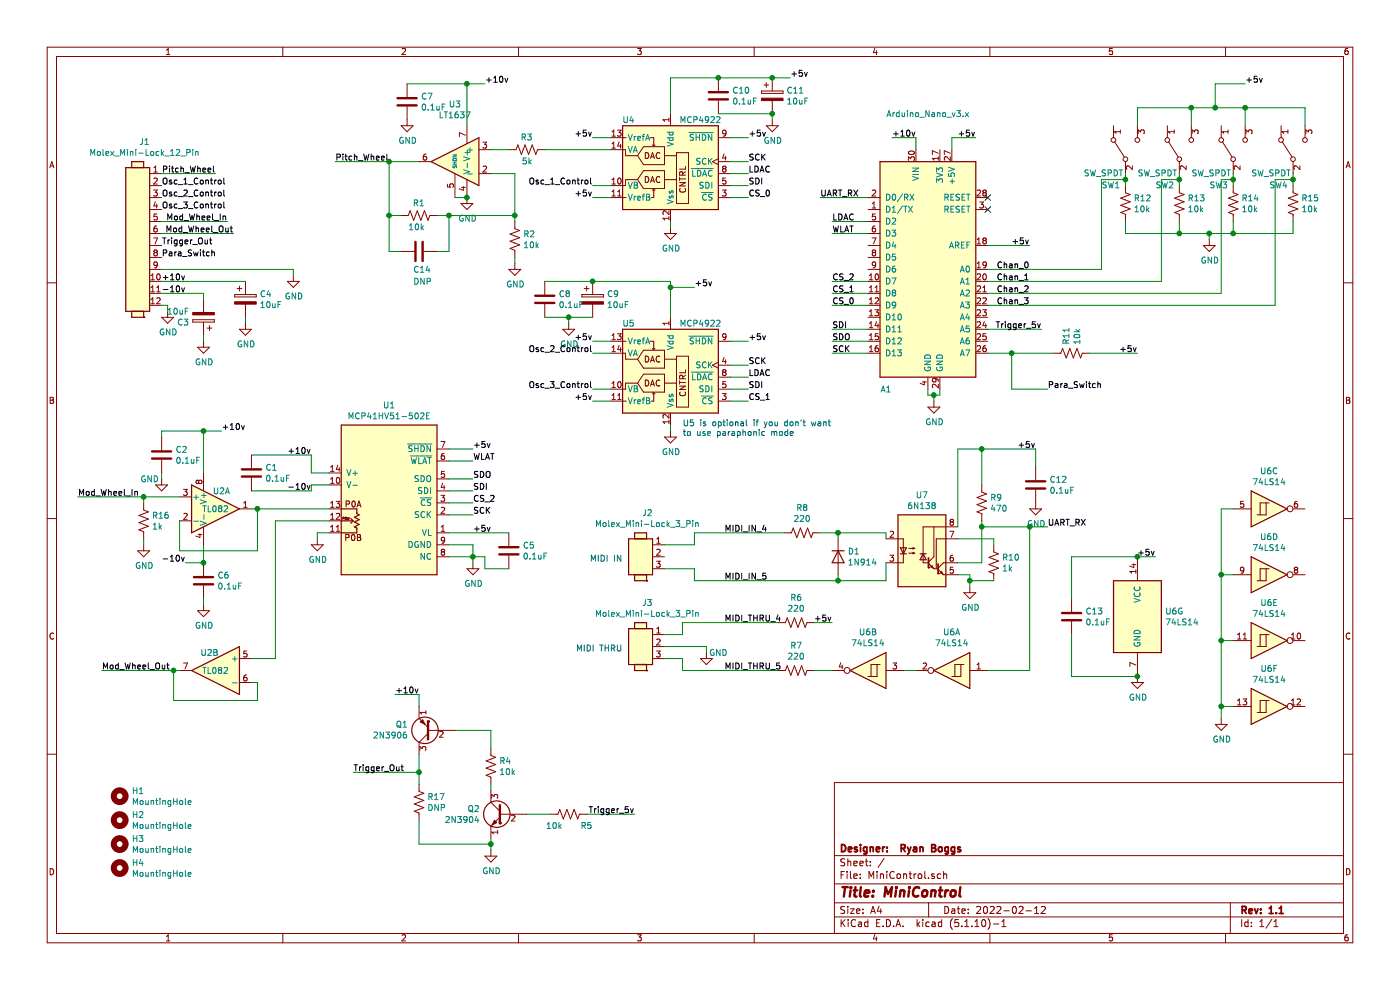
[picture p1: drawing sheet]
EESchema Schematic File Version 4
EELAYER 30 0
EELAYER END
$Descr A4 11693 8268
encoding utf-8
Sheet 1 1
Title "MiniControl"
Date "2022-02-12"
Rev "1.1"
Comp "Designer:  Ryan Boggs"
Comment1 ""
Comment2 ""
Comment3 ""
Comment4 ""
$EndDescr
$Comp
L Device:R_US R13
U 1 1
P 9850 1700
F 0 "R13" H 9918 1746 50  0000 L CNN
F 1 "10k" H 9918 1655 50  0000 L CNN
F 2 "Resistor_THT:R_Axial_DIN0207_L6.3mm_D2.5mm_P10.16mm_Horizontal" V 9890 1690 50  0001 C CNN
F 3 "~" H 9850 1700 50  0001 C CNN
	1    9850 1700
	1    0    0    -1  
$EndComp
$Comp
L Device:R_US R14
U 1 1
P 10300 1700
F 0 "R14" H 10368 1746 50  0000 L CNN
F 1 "10k" H 10368 1655 50  0000 L CNN
F 2 "Resistor_THT:R_Axial_DIN0207_L6.3mm_D2.5mm_P10.16mm_Horizontal" V 10340 1690 50  0001 C CNN
F 3 "~" H 10300 1700 50  0001 C CNN
	1    10300 1700
	1    0    0    -1  
$EndComp
$Comp
L Device:R_US R15
U 1 1
P 10800 1700
F 0 "R15" H 10868 1746 50  0000 L CNN
F 1 "10k" H 10868 1655 50  0000 L CNN
F 2 "Resistor_THT:R_Axial_DIN0207_L6.3mm_D2.5mm_P10.16mm_Horizontal" V 10840 1690 50  0001 C CNN
F 3 "~" H 10800 1700 50  0001 C CNN
	1    10800 1700
	1    0    0    -1  
$EndComp
$Comp
L Switch:SW_SPDT SW1
U 1 1
P 9400 1250
F 0 "SW1" V 9100 1450 50  0000 R CNN
F 1 "SW_SPDT" V 9200 1600 50  0000 R CNN
F 2 "Switches:SW_Slide_SPDT_EG1218" H 9400 1250 50  0001 C CNN
F 3 "~" H 9400 1250 50  0001 C CNN
	1    9400 1250
	0    -1   -1   0   
$EndComp
$Comp
L Switch:SW_SPDT SW2
U 1 1
P 9850 1250
F 0 "SW2" V 9550 1450 50  0000 R CNN
F 1 "SW_SPDT" V 9650 1600 50  0000 R CNN
F 2 "Switches:SW_Slide_SPDT_EG1218" H 9850 1250 50  0001 C CNN
F 3 "~" H 9850 1250 50  0001 C CNN
	1    9850 1250
	0    -1   -1   0   
$EndComp
$Comp
L Switch:SW_SPDT SW4
U 1 1
P 10800 1250
F 0 "SW4" V 10500 1450 50  0000 R CNN
F 1 "SW_SPDT" V 10600 1600 50  0000 R CNN
F 2 "Switches:SW_Slide_SPDT_EG1218" H 10800 1250 50  0001 C CNN
F 3 "~" H 10800 1250 50  0001 C CNN
	1    10800 1250
	0    -1   -1   0   
$EndComp
Wire Wire Line
	9400 1550 9400 1500
Wire Wire Line
	9850 1550 9850 1500
Wire Wire Line
	10300 1550 10300 1500
Wire Wire Line
	10800 1550 10800 1500
$Comp
L Switch:SW_SPDT SW3
U 1 1
P 10300 1250
F 0 "SW3" V 10000 1450 50  0000 R CNN
F 1 "SW_SPDT" V 10100 1600 50  0000 R CNN
F 2 "Switches:SW_Slide_SPDT_EG1218" H 10300 1250 50  0001 C CNN
F 3 "~" H 10300 1250 50  0001 C CNN
	1    10300 1250
	0    -1   -1   0   
$EndComp
Wire Wire Line
	9500 1050 9500 900 
Wire Wire Line
	9500 900  9950 900 
Wire Wire Line
	9950 900  9950 1050
Wire Wire Line
	9950 900  10150 900 
Wire Wire Line
	10400 900  10400 1050
Connection ~ 9950 900 
Wire Wire Line
	10400 900  10900 900 
Wire Wire Line
	10900 900  10900 1050
Connection ~ 10400 900 
$Comp
L Device:R_US R12
U 1 1
P 9400 1700
F 0 "R12" H 9468 1746 50  0000 L CNN
F 1 "10k" H 9468 1655 50  0000 L CNN
F 2 "Resistor_THT:R_Axial_DIN0207_L6.3mm_D2.5mm_P10.16mm_Horizontal" V 9440 1690 50  0001 C CNN
F 3 "~" H 9400 1700 50  0001 C CNN
	1    9400 1700
	1    0    0    -1  
$EndComp
Wire Wire Line
	9400 1850 9400 1950
Wire Wire Line
	9400 1950 9850 1950
Wire Wire Line
	10800 1950 10800 1850
Wire Wire Line
	9850 1850 9850 1950
Connection ~ 9850 1950
Wire Wire Line
	9850 1950 10100 1950
Wire Wire Line
	10300 1850 10300 1950
Connection ~ 10300 1950
Wire Wire Line
	10300 1950 10800 1950
$Comp
L Transistor_BJT:2N3904 Q2
U 1 1
P 4200 6800
F 0 "Q2" H 4391 6846 50  0000 L CNN
F 1 "2N3904" H 4391 6755 50  0000 L CNN
F 2 "Package_TO_SOT_THT:TO-92_Inline" H 4400 6725 50  0001 L CIN
F 3 "https://www.fairchildsemi.com/datasheets/2N/2N3904.pdf" H 4200 6800 50  0001 L CNN
	1    4200 6800
	-1   0    0    -1  
$EndComp
$Comp
L Transistor_BJT:2N3906 Q1
U 1 1
P 3600 6100
F 0 "Q1" H 3791 6054 50  0000 L CNN
F 1 "2N3906" H 3791 6145 50  0000 L CNN
F 2 "Package_TO_SOT_THT:TO-92_Inline" H 3800 6025 50  0001 L CIN
F 3 "https://www.fairchildsemi.com/datasheets/2N/2N3906.pdf" H 3600 6100 50  0001 L CNN
	1    3600 6100
	-1   0    0    1   
$EndComp
$Comp
L Device:R_US R4
U 1 1
P 4100 6400
F 0 "R4" H 4168 6446 50  0000 L CNN
F 1 "10k" H 4168 6355 50  0000 L CNN
F 2 "Resistor_THT:R_Axial_DIN0207_L6.3mm_D2.5mm_P10.16mm_Horizontal" V 4140 6390 50  0001 C CNN
F 3 "~" H 4100 6400 50  0001 C CNN
	1    4100 6400
	1    0    0    -1  
$EndComp
Wire Wire Line
	4100 6100 4100 6250
Wire Wire Line
	4100 6600 4100 6550
$Comp
L power:GND #PWR07
U 1 1
P 4100 7100
F 0 "#PWR07" H 4100 6850 50  0001 C CNN
F 1 "GND" H 4105 6927 50  0000 C CNN
F 2 "" H 4100 7100 50  0001 C CNN
F 3 "" H 4100 7100 50  0001 C CNN
	1    4100 7100
	1    0    0    -1  
$EndComp
Wire Wire Line
	4100 7100 4100 7050
Wire Wire Line
	4600 6800 4400 6800
$Comp
L Isolator:6N138 U7
U 1 1
P 7700 4600
F 0 "U7" H 7700 5067 50  0000 C CNN
F 1 "6N138" H 7700 4976 50  0000 C CNN
F 2 "Package_DIP:DIP-8_W7.62mm_Socket" H 7990 4300 50  0001 C CNN
F 3 "http://www.onsemi.com/pub/Collateral/HCPL2731-D.pdf" H 7990 4300 50  0001 C CNN
	1    7700 4600
	1    0    0    -1  
$EndComp
$Comp
L Device:R_US R5
U 1 1
P 4750 6800
F 0 "R5" V 4650 6600 50  0000 L CNN
F 1 "10k" V 4650 6850 50  0000 L CNN
F 2 "Resistor_THT:R_Axial_DIN0207_L6.3mm_D2.5mm_P10.16mm_Horizontal" V 4790 6790 50  0001 C CNN
F 3 "~" H 4750 6800 50  0001 C CNN
	1    4750 6800
	0    -1   -1   0   
$EndComp
$Comp
L power:GND #PWR015
U 1 1
P 10100 2000
F 0 "#PWR015" H 10100 1750 50  0001 C CNN
F 1 "GND" H 10105 1827 50  0000 C CNN
F 2 "" H 10100 2000 50  0001 C CNN
F 3 "" H 10100 2000 50  0001 C CNN
	1    10100 2000
	1    0    0    -1  
$EndComp
Wire Wire Line
	10100 2000 10100 1950
Connection ~ 10100 1950
Wire Wire Line
	10100 1950 10300 1950
Wire Wire Line
	10150 900  10150 700 
Wire Wire Line
	10150 700  10400 700 
Connection ~ 10150 900 
Wire Wire Line
	10150 900  10400 900 
Text Label 10400 700  0    50   ~ 0
+5v
Wire Wire Line
	7650 1250 7650 1150
Wire Wire Line
	7650 1150 7450 1150
Wire Wire Line
	7950 1250 7950 1150
Wire Wire Line
	7950 1150 8150 1150
Text Label 8150 1150 2    50   ~ 0
+5v
Text Label 7450 1150 0    50   ~ 0
+10v
Wire Wire Line
	4900 6800 5300 6800
Text Label 5300 6800 2    50   ~ 0
Trigger_5v
Text Label 2950 6450 0    50   ~ 0
Trigger_Out
Wire Wire Line
	9400 1500 9200 1500
Connection ~ 9400 1500
Wire Wire Line
	9400 1500 9400 1450
Wire Wire Line
	9850 1500 9700 1500
Connection ~ 9850 1500
Wire Wire Line
	9850 1500 9850 1450
Wire Wire Line
	10300 1500 10200 1500
Connection ~ 10300 1500
Wire Wire Line
	10300 1500 10300 1450
Wire Wire Line
	10800 1500 10650 1500
Connection ~ 10800 1500
Wire Wire Line
	10800 1500 10800 1450
$Comp
L Diode:1N914 D1
U 1 1
P 7000 4650
F 0 "D1" V 6954 4729 50  0000 L CNN
F 1 "1N914" V 7045 4729 50  0000 L CNN
F 2 "Diode_THT:D_DO-35_SOD27_P7.62mm_Horizontal" H 7000 4475 50  0001 C CNN
F 3 "http://www.vishay.com/docs/85622/1n914.pdf" H 7000 4650 50  0001 C CNN
	1    7000 4650
	0    1    1    0   
$EndComp
Wire Wire Line
	7000 4500 7000 4450
Wire Wire Line
	7000 4450 7400 4450
Wire Wire Line
	7400 4450 7400 4500
Wire Wire Line
	7400 4700 7400 4850
Wire Wire Line
	7400 4850 7000 4850
Wire Wire Line
	7000 4850 7000 4800
Wire Wire Line
	8000 4800 8100 4800
Wire Wire Line
	8100 4800 8100 4850
$Comp
L power:GND #PWR012
U 1 1
P 8100 4900
F 0 "#PWR012" H 8100 4650 50  0001 C CNN
F 1 "GND" H 8105 4727 50  0000 C CNN
F 2 "" H 8100 4900 50  0001 C CNN
F 3 "" H 8100 4900 50  0001 C CNN
	1    8100 4900
	1    0    0    -1  
$EndComp
$Comp
L Device:R_US R10
U 1 1
P 8300 4700
F 0 "R10" H 8368 4746 50  0000 L CNN
F 1 "1k" H 8368 4655 50  0000 L CNN
F 2 "Resistor_THT:R_Axial_DIN0207_L6.3mm_D2.5mm_P10.16mm_Horizontal" V 8340 4690 50  0001 C CNN
F 3 "~" H 8300 4700 50  0001 C CNN
	1    8300 4700
	1    0    0    -1  
$EndComp
Wire Wire Line
	8300 4550 8300 4500
Wire Wire Line
	8300 4500 8000 4500
Wire Wire Line
	8300 4850 8100 4850
Connection ~ 8100 4850
Wire Wire Line
	8100 4850 8100 4900
$Comp
L Device:R_US R8
U 1 1
P 6700 4450
F 0 "R8" V 6905 4450 50  0000 C CNN
F 1 "220" V 6814 4450 50  0000 C CNN
F 2 "Resistor_THT:R_Axial_DIN0207_L6.3mm_D2.5mm_P10.16mm_Horizontal" V 6740 4440 50  0001 C CNN
F 3 "~" H 6700 4450 50  0001 C CNN
	1    6700 4450
	0    -1   -1   0   
$EndComp
Wire Wire Line
	6850 4450 7000 4450
Connection ~ 7000 4450
Connection ~ 7000 4850
$Comp
L Device:R_US R9
U 1 1
P 8200 4200
F 0 "R9" H 8268 4246 50  0000 L CNN
F 1 "470" H 8268 4155 50  0000 L CNN
F 2 "Resistor_THT:R_Axial_DIN0207_L6.3mm_D2.5mm_P10.16mm_Horizontal" V 8240 4190 50  0001 C CNN
F 3 "~" H 8200 4200 50  0001 C CNN
	1    8200 4200
	1    0    0    -1  
$EndComp
Wire Wire Line
	8000 3750 8200 3750
Wire Wire Line
	8200 4350 8200 4400
Wire Wire Line
	8000 4700 8200 4700
Connection ~ 8200 3750
Text Label 8650 3750 2    50   ~ 0
+5v
Connection ~ 8200 4400
Wire Wire Line
	8200 4400 8200 4700
Text Label 8750 4400 0    50   ~ 0
UART_RX
$Comp
L 74xx:74LS14 U6
U 1 1
P 7950 5600
F 0 "U6" H 7950 5283 50  0000 C CNN
F 1 "74LS14" H 7950 5374 50  0000 C CNN
F 2 "Package_DIP:DIP-14_W7.62mm_Socket" H 7950 5600 50  0001 C CNN
F 3 "http://www.ti.com/lit/gpn/sn74LS14" H 7950 5600 50  0001 C CNN
	1    7950 5600
	-1   0    0    1   
$EndComp
$Comp
L 74xx:74LS14 U6
U 2 1
P 7250 5600
F 0 "U6" H 7250 5283 50  0000 C CNN
F 1 "74LS14" H 7250 5374 50  0000 C CNN
F 2 "Package_DIP:DIP-14_W7.62mm_Socket" H 7250 5600 50  0001 C CNN
F 3 "http://www.ti.com/lit/gpn/sn74LS14" H 7250 5600 50  0001 C CNN
	2    7250 5600
	-1   0    0    1   
$EndComp
Wire Wire Line
	7550 5600 7650 5600
Wire Wire Line
	8200 4400 8600 4400
Wire Wire Line
	8600 4400 8600 5600
Wire Wire Line
	8600 5600 8250 5600
Connection ~ 8600 4400
Wire Wire Line
	8600 4400 8750 4400
$Comp
L Device:R_US R6
U 1 1
P 6650 5200
F 0 "R6" V 6855 5200 50  0000 C CNN
F 1 "220" V 6764 5200 50  0000 C CNN
F 2 "Resistor_THT:R_Axial_DIN0207_L6.3mm_D2.5mm_P10.16mm_Horizontal" V 6690 5190 50  0001 C CNN
F 3 "~" H 6650 5200 50  0001 C CNN
	1    6650 5200
	0    -1   -1   0   
$EndComp
$Comp
L Device:R_US R7
U 1 1
P 6650 5600
F 0 "R7" V 6855 5600 50  0000 C CNN
F 1 "220" V 6764 5600 50  0000 C CNN
F 2 "Resistor_THT:R_Axial_DIN0207_L6.3mm_D2.5mm_P10.16mm_Horizontal" V 6690 5590 50  0001 C CNN
F 3 "~" H 6650 5600 50  0001 C CNN
	1    6650 5600
	0    -1   -1   0   
$EndComp
Wire Wire Line
	6800 5600 6950 5600
$Comp
L 74xx:74LS14 U6
U 3 1
P 10600 4250
F 0 "U6" H 10600 4567 50  0000 C CNN
F 1 "74LS14" H 10600 4476 50  0000 C CNN
F 2 "Package_DIP:DIP-14_W7.62mm_Socket" H 10600 4250 50  0001 C CNN
F 3 "http://www.ti.com/lit/gpn/sn74LS14" H 10600 4250 50  0001 C CNN
	3    10600 4250
	1    0    0    -1  
$EndComp
$Comp
L 74xx:74LS14 U6
U 4 1
P 10600 4800
F 0 "U6" H 10600 5117 50  0000 C CNN
F 1 "74LS14" H 10600 5026 50  0000 C CNN
F 2 "Package_DIP:DIP-14_W7.62mm_Socket" H 10600 4800 50  0001 C CNN
F 3 "http://www.ti.com/lit/gpn/sn74LS14" H 10600 4800 50  0001 C CNN
	4    10600 4800
	1    0    0    -1  
$EndComp
$Comp
L 74xx:74LS14 U6
U 5 1
P 10600 5350
F 0 "U6" H 10600 5667 50  0000 C CNN
F 1 "74LS14" H 10600 5576 50  0000 C CNN
F 2 "Package_DIP:DIP-14_W7.62mm_Socket" H 10600 5350 50  0001 C CNN
F 3 "http://www.ti.com/lit/gpn/sn74LS14" H 10600 5350 50  0001 C CNN
	5    10600 5350
	1    0    0    -1  
$EndComp
$Comp
L 74xx:74LS14 U6
U 6 1
P 10600 5900
F 0 "U6" H 10600 6217 50  0000 C CNN
F 1 "74LS14" H 10600 6126 50  0000 C CNN
F 2 "Package_DIP:DIP-14_W7.62mm_Socket" H 10600 5900 50  0001 C CNN
F 3 "http://www.ti.com/lit/gpn/sn74LS14" H 10600 5900 50  0001 C CNN
	6    10600 5900
	1    0    0    -1  
$EndComp
$Comp
L 74xx:74LS14 U6
U 7 1
P 9500 5150
F 0 "U6" H 9730 5196 50  0000 L CNN
F 1 "74LS14" H 9730 5105 50  0000 L CNN
F 2 "Package_DIP:DIP-14_W7.62mm_Socket" H 9500 5150 50  0001 C CNN
F 3 "http://www.ti.com/lit/gpn/sn74LS14" H 9500 5150 50  0001 C CNN
	7    9500 5150
	1    0    0    -1  
$EndComp
Wire Wire Line
	10300 5900 10200 5900
Wire Wire Line
	10200 5900 10200 5350
Wire Wire Line
	10200 4250 10300 4250
Wire Wire Line
	10300 4800 10200 4800
Connection ~ 10200 4800
Wire Wire Line
	10200 4800 10200 4250
Wire Wire Line
	10300 5350 10200 5350
Connection ~ 10200 5350
Wire Wire Line
	10200 5350 10200 4800
Wire Wire Line
	10200 5900 10200 6000
Connection ~ 10200 5900
$Comp
L power:GND #PWR014
U 1 1
P 10200 6000
F 0 "#PWR014" H 10200 5750 50  0001 C CNN
F 1 "GND" H 10205 5827 50  0000 C CNN
F 2 "" H 10200 6000 50  0001 C CNN
F 3 "" H 10200 6000 50  0001 C CNN
	1    10200 6000
	1    0    0    -1  
$EndComp
$Comp
L power:GND #PWR013
U 1 1
P 9500 5650
F 0 "#PWR013" H 9500 5400 50  0001 C CNN
F 1 "GND" H 9505 5477 50  0000 C CNN
F 2 "" H 9500 5650 50  0001 C CNN
F 3 "" H 9500 5650 50  0001 C CNN
	1    9500 5650
	1    0    0    -1  
$EndComp
Wire Wire Line
	9500 4650 9650 4650
Text Label 9650 4650 2    50   ~ 0
+5v
Wire Wire Line
	6800 5200 6950 5200
Text Label 6950 5200 2    50   ~ 0
+5v
Text Label 6050 5200 0    50   ~ 0
MIDI_THRU_4
Text Label 6050 5600 0    50   ~ 0
MIDI_THRU_5
Text Label 6050 4450 0    50   ~ 0
MIDI_IN_4
Text Label 6050 4850 0    50   ~ 0
MIDI_IN_5
Text Label 6850 1650 0    50   ~ 0
UART_RX
Text Label 3300 5800 0    50   ~ 0
+10v
Wire Wire Line
	3500 5800 3300 5800
Wire Wire Line
	3500 5900 3500 5800
Text Label 4950 2950 2    50   ~ 0
Osc_2_Control
Text Label 4950 3250 2    50   ~ 0
Osc_3_Control
Text Label 4950 3350 2    50   ~ 0
+5v
Text Label 4950 2850 2    50   ~ 0
+5v
Text Label 6250 3150 0    50   ~ 0
LDAC
Text Label 6250 2850 0    50   ~ 0
+5v
Text Label 5800 2400 0    50   ~ 0
+5v
Wire Wire Line
	5100 3250 4950 3250
Wire Wire Line
	5100 2950 4950 2950
Wire Wire Line
	5100 3350 4950 3350
Wire Wire Line
	5100 2850 4950 2850
Text Label 6250 3350 0    50   ~ 0
CS_1
Text Label 6250 3250 0    50   ~ 0
SDI
Text Label 6250 3050 0    50   ~ 0
SCK
Wire Wire Line
	6100 3350 6250 3350
Wire Wire Line
	6100 3250 6250 3250
Wire Wire Line
	6100 3150 6250 3150
Wire Wire Line
	6100 3050 6250 3050
Wire Wire Line
	6100 2850 6250 2850
$Comp
L power:GND #PWR09
U 1 1
P 5600 3600
F 0 "#PWR09" H 5600 3350 50  0001 C CNN
F 1 "GND" H 5605 3427 50  0000 C CNN
F 2 "" H 5600 3600 50  0001 C CNN
F 3 "" H 5600 3600 50  0001 C CNN
	1    5600 3600
	1    0    0    -1  
$EndComp
Wire Wire Line
	5600 3550 5600 3600
Text Label 4950 1650 2    50   ~ 0
+5v
Text Label 6250 1450 0    50   ~ 0
LDAC
Text Label 6250 1150 0    50   ~ 0
+5v
Text Label 6600 650  0    50   ~ 0
+5v
Wire Wire Line
	5100 1550 4950 1550
Wire Wire Line
	5100 1650 4950 1650
Wire Wire Line
	5100 1150 4950 1150
Text Label 6250 1650 0    50   ~ 0
CS_0
Text Label 6250 1550 0    50   ~ 0
SDI
Text Label 6250 1350 0    50   ~ 0
SCK
Wire Wire Line
	6100 1650 6250 1650
Wire Wire Line
	6100 1550 6250 1550
Wire Wire Line
	6100 1450 6250 1450
Wire Wire Line
	6100 1350 6250 1350
Wire Wire Line
	6100 1150 6250 1150
$Comp
L Analog_DAC:MCP4922 U4
U 1 1
P 5600 1350
F 0 "U4" H 5950 1700 50  0000 C CNN
F 1 "MCP4922" H 5350 1700 50  0000 C CNN
F 2 "Package_DIP:DIP-14_W7.62mm_Socket" H 6400 1050 50  0001 C CNN
F 3 "http://ww1.microchip.com/downloads/en/DeviceDoc/22250A.pdf" H 6400 1050 50  0001 C CNN
	1    5600 1350
	-1   0    0    -1  
$EndComp
$Comp
L power:GND #PWR08
U 1 1
P 5600 1900
F 0 "#PWR08" H 5600 1650 50  0001 C CNN
F 1 "GND" H 5605 1727 50  0000 C CNN
F 2 "" H 5600 1900 50  0001 C CNN
F 3 "" H 5600 1900 50  0001 C CNN
	1    5600 1900
	1    0    0    -1  
$EndComp
Wire Wire Line
	5600 1850 5600 1900
Text Label 6950 2750 0    50   ~ 0
SDI
Text Label 6950 2850 0    50   ~ 0
SDO
Text Label 6950 2950 0    50   ~ 0
SCK
Text Label 6950 2550 0    50   ~ 0
CS_0
Text Label 6950 2450 0    50   ~ 0
CS_1
Text Label 6950 2350 0    50   ~ 0
CS_2
Wire Wire Line
	8250 2050 8600 2050
Text Label 8600 2050 2    50   ~ 0
+5v
Text Label 8700 2750 2    50   ~ 0
Trigger_5v
Wire Wire Line
	8250 2750 8700 2750
Text Label 6950 1850 0    50   ~ 0
LDAC
Text Label 6950 1950 0    50   ~ 0
WLAT
Wire Wire Line
	7750 3250 7750 3300
Wire Wire Line
	7750 3300 7800 3300
Wire Wire Line
	7850 3300 7850 3250
Wire Wire Line
	7800 3300 7800 3350
Connection ~ 7800 3300
Wire Wire Line
	7800 3300 7850 3300
$Comp
L power:GND #PWR011
U 1 1
P 7800 3350
F 0 "#PWR011" H 7800 3100 50  0001 C CNN
F 1 "GND" H 7805 3177 50  0000 C CNN
F 2 "" H 7800 3350 50  0001 C CNN
F 3 "" H 7800 3350 50  0001 C CNN
	1    7800 3350
	1    0    0    -1  
$EndComp
Text Label 1900 1850 2    50   ~ 0
Mod_Wheel_In
Text Label 1800 1450 2    50   ~ 0
Pitch_Wheel
Wire Wire Line
	1350 1450 1800 1450
Text Label 1350 1550 0    50   ~ 0
Osc_1_Control
Text Label 1350 1650 0    50   ~ 0
Osc_2_Control
Text Label 1350 1750 0    50   ~ 0
Osc_3_Control
Text Label 1350 2050 0    50   ~ 0
Trigger_Out
$Comp
L power:GND #PWR02
U 1 1
P 1400 2600
F 0 "#PWR02" H 1400 2350 50  0001 C CNN
F 1 "GND" H 1405 2427 50  0000 C CNN
F 2 "" H 1400 2600 50  0001 C CNN
F 3 "" H 1400 2600 50  0001 C CNN
	1    1400 2600
	1    0    0    -1  
$EndComp
Text Label 1350 2350 0    50   ~ 0
+10v
Text Label 1350 2450 0    50   ~ 0
-10v
Wire Wire Line
	1400 2600 1400 2550
Wire Wire Line
	1350 2550 1400 2550
$Comp
L MiniControl-rescue:Molex_Mini-Lock_3_Pin-My_Connectors J2
U 1 1
P 5350 4650
F 0 "J2" H 5407 5017 50  0000 C CNN
F 1 "Molex_Mini-Lock_3_Pin" H 5407 4926 50  0000 C CNN
F 2 "Molex:Molex_Mini-Lock_0534260310_1x03_P2.50mm_Horizontal" H 5400 4650 50  0001 C CNN
F 3 "" H 5400 4650 50  0001 C CNN
F 4 " 0534260310" H 5350 4250 50  0001 C CNN "Part #"
	1    5350 4650
	1    0    0    -1  
$EndComp
$Comp
L MiniControl-rescue:Molex_Mini-Lock_3_Pin-My_Connectors J3
U 1 1
P 5350 5400
F 0 "J3" H 5407 5767 50  0000 C CNN
F 1 "Molex_Mini-Lock_3_Pin" H 5407 5676 50  0000 C CNN
F 2 "Molex:Molex_Mini-Lock_0534260310_1x03_P2.50mm_Horizontal" H 5400 5400 50  0001 C CNN
F 3 "" H 5400 5400 50  0001 C CNN
F 4 " 0534260310" H 5350 5000 50  0001 C CNN "Part #"
	1    5350 5400
	1    0    0    -1  
$EndComp
Wire Wire Line
	5700 5200 5700 5300
Wire Wire Line
	5700 5300 5550 5300
Wire Wire Line
	5700 5200 6500 5200
Wire Wire Line
	5700 5600 5700 5500
Wire Wire Line
	5700 5500 5550 5500
Wire Wire Line
	5700 5600 6500 5600
Wire Wire Line
	5550 5400 5900 5400
Wire Wire Line
	5900 5400 5900 5450
$Comp
L power:GND #PWR010
U 1 1
P 5900 5450
F 0 "#PWR010" H 5900 5200 50  0001 C CNN
F 1 "GND" H 6000 5450 50  0000 C CNN
F 2 "" H 5900 5450 50  0001 C CNN
F 3 "" H 5900 5450 50  0001 C CNN
	1    5900 5450
	1    0    0    -1  
$EndComp
Wire Wire Line
	5550 4550 5800 4550
Wire Wire Line
	5800 4550 5800 4450
Wire Wire Line
	5800 4450 6550 4450
Wire Wire Line
	5800 4850 5800 4750
Wire Wire Line
	5800 4750 5550 4750
Wire Wire Line
	5800 4850 7000 4850
Text Notes 5200 4700 2    50   ~ 0
MIDI IN
Text Notes 5200 5450 2    50   ~ 0
MIDI THRU
Wire Wire Line
	9200 1500 9200 2250
Wire Wire Line
	8250 2250 9200 2250
Wire Wire Line
	9700 1500 9700 2350
Wire Wire Line
	8250 2350 9700 2350
Wire Wire Line
	10200 1500 10200 2450
Wire Wire Line
	8250 2450 10200 2450
Wire Wire Line
	10650 1500 10650 2550
Wire Wire Line
	8250 2550 10650 2550
NoConn ~ 8250 1650
NoConn ~ 8250 1750
$Comp
L Device:R_US R11
U 1 1
P 8950 2950
F 0 "R11" H 9018 2996 50  0000 L CNN
F 1 "10k" H 9018 2905 50  0000 L CNN
F 2 "Resistor_THT:R_Axial_DIN0207_L6.3mm_D2.5mm_P10.16mm_Horizontal" V 8990 2940 50  0001 C CNN
F 3 "~" H 8950 2950 50  0001 C CNN
	1    8950 2950
	0    -1   -1   0   
$EndComp
Wire Wire Line
	8450 2950 8250 2950
Wire Wire Line
	8450 2950 8800 2950
Connection ~ 8450 2950
Text Label 9500 2950 2    50   ~ 0
+5v
Wire Wire Line
	9100 2950 9500 2950
Wire Wire Line
	8450 3250 8750 3250
Wire Wire Line
	8450 2950 8450 3250
Text Label 8750 3250 0    50   ~ 0
Para_Switch
Text Label 1350 2150 0    50   ~ 0
Para_Switch
$Comp
L Device:CP C11
U 1 1
P 6450 800
F 0 "C11" H 6568 846 50  0000 L CNN
F 1 "10uF" H 6568 755 50  0000 L CNN
F 2 "Capacitor_THT:CP_Radial_Tantal_D6.0mm_P5.00mm" H 6488 650 50  0001 C CNN
F 3 "~" H 6450 800 50  0001 C CNN
	1    6450 800 
	1    0    0    -1  
$EndComp
$Comp
L Device:C C10
U 1 1
P 6000 800
F 0 "C10" H 6115 846 50  0000 L CNN
F 1 "0.1uF" H 6115 755 50  0000 L CNN
F 2 "Capacitor_THT:C_Disc_D5.1mm_W3.2mm_P5.00mm" H 6038 650 50  0001 C CNN
F 3 "~" H 6000 800 50  0001 C CNN
	1    6000 800 
	1    0    0    -1  
$EndComp
$Comp
L Device:CP C9
U 1 1
P 4950 2500
F 0 "C9" H 5068 2546 50  0000 L CNN
F 1 "10uF" H 5068 2455 50  0000 L CNN
F 2 "Capacitor_THT:CP_Radial_Tantal_D6.0mm_P5.00mm" H 4988 2350 50  0001 C CNN
F 3 "~" H 4950 2500 50  0001 C CNN
	1    4950 2500
	1    0    0    -1  
$EndComp
$Comp
L Device:C C8
U 1 1
P 4550 2500
F 0 "C8" H 4665 2546 50  0000 L CNN
F 1 "0.1uF" H 4665 2455 50  0000 L CNN
F 2 "Capacitor_THT:C_Disc_D5.1mm_W3.2mm_P5.00mm" H 4588 2350 50  0001 C CNN
F 3 "~" H 4550 2500 50  0001 C CNN
	1    4550 2500
	1    0    0    -1  
$EndComp
$Comp
L Device:C C13
U 1 1
P 8950 5150
F 0 "C13" H 9065 5196 50  0000 L CNN
F 1 "0.1uF" H 9065 5105 50  0000 L CNN
F 2 "Capacitor_THT:C_Disc_D5.1mm_W3.2mm_P5.00mm" H 8988 5000 50  0001 C CNN
F 3 "~" H 8950 5150 50  0001 C CNN
	1    8950 5150
	1    0    0    -1  
$EndComp
$Comp
L Device:C C12
U 1 1
P 8650 4050
F 0 "C12" H 8765 4096 50  0000 L CNN
F 1 "0.1uF" H 8765 4005 50  0000 L CNN
F 2 "Capacitor_THT:C_Disc_D5.1mm_W3.2mm_P5.00mm" H 8688 3900 50  0001 C CNN
F 3 "~" H 8650 4050 50  0001 C CNN
	1    8650 4050
	1    0    0    -1  
$EndComp
Wire Wire Line
	8000 3750 8000 4400
Wire Wire Line
	8200 3750 8200 4050
Wire Wire Line
	8650 3750 8650 3900
Wire Wire Line
	8200 3750 8650 3750
$Comp
L power:GND #PWR022
U 1 1
P 8650 4200
F 0 "#PWR022" H 8650 3950 50  0001 C CNN
F 1 "GND" H 8655 4027 50  0000 C CNN
F 2 "" H 8650 4200 50  0001 C CNN
F 3 "" H 8650 4200 50  0001 C CNN
	1    8650 4200
	1    0    0    -1  
$EndComp
Wire Wire Line
	8950 5000 8950 4650
Wire Wire Line
	8950 4650 9500 4650
Connection ~ 9500 4650
Wire Wire Line
	9500 5650 8950 5650
Connection ~ 9500 5650
Wire Wire Line
	8950 5300 8950 5650
$Comp
L Analog_DAC:MCP4922 U5
U 1 1
P 5600 3050
F 0 "U5" H 5950 3400 50  0000 C CNN
F 1 "MCP4922" H 5350 3400 50  0000 C CNN
F 2 "Package_DIP:DIP-14_W7.62mm_Socket" H 6400 2750 50  0001 C CNN
F 3 "http://ww1.microchip.com/downloads/en/DeviceDoc/22250A.pdf" H 6400 2750 50  0001 C CNN
	1    5600 3050
	-1   0    0    -1  
$EndComp
Wire Wire Line
	5800 2400 5600 2400
Wire Wire Line
	5600 2400 5600 2650
Wire Wire Line
	4950 2350 5600 2350
Wire Wire Line
	5600 2350 5600 2400
Connection ~ 5600 2400
Wire Wire Line
	4550 2350 4950 2350
Connection ~ 4950 2350
Wire Wire Line
	4950 2650 4750 2650
$Comp
L power:GND #PWR020
U 1 1
P 4750 2700
F 0 "#PWR020" H 4750 2450 50  0001 C CNN
F 1 "GND" H 4755 2527 50  0000 C CNN
F 2 "" H 4750 2700 50  0001 C CNN
F 3 "" H 4750 2700 50  0001 C CNN
	1    4750 2700
	1    0    0    -1  
$EndComp
Wire Wire Line
	4750 2700 4750 2650
Connection ~ 4750 2650
Wire Wire Line
	4750 2650 4550 2650
Wire Wire Line
	6000 650  5600 650 
Wire Wire Line
	5600 650  5600 950 
Wire Wire Line
	6000 650  6450 650 
Connection ~ 6000 650 
Wire Wire Line
	6450 950  6000 950 
Wire Wire Line
	6450 650  6600 650 
Connection ~ 6450 650 
Wire Wire Line
	6450 950  6450 1000
Connection ~ 6450 950 
$Comp
L power:GND #PWR021
U 1 1
P 6450 1000
F 0 "#PWR021" H 6450 750 50  0001 C CNN
F 1 "GND" H 6455 827 50  0000 C CNN
F 2 "" H 6450 1000 50  0001 C CNN
F 3 "" H 6450 1000 50  0001 C CNN
	1    6450 1000
	1    0    0    -1  
$EndComp
$Comp
L Device:CP C4
U 1 1
P 2050 2500
F 0 "C4" H 2168 2546 50  0000 L CNN
F 1 "10uF" H 2168 2455 50  0000 L CNN
F 2 "Capacitor_THT:CP_Radial_Tantal_D6.0mm_P5.00mm" H 2088 2350 50  0001 C CNN
F 3 "~" H 2050 2500 50  0001 C CNN
	1    2050 2500
	1    0    0    -1  
$EndComp
$Comp
L Device:CP C3
U 1 1
P 1700 2650
F 0 "C3" H 1818 2696 50  0000 L CNN
F 1 "10uF" H 1818 2605 50  0000 L CNN
F 2 "Capacitor_THT:CP_Radial_Tantal_D6.0mm_P5.00mm" H 1738 2500 50  0001 C CNN
F 3 "~" H 1700 2650 50  0001 C CNN
	1    1700 2650
	-1   0    0    1   
$EndComp
Wire Wire Line
	1700 2500 1700 2450
Wire Wire Line
	1700 2450 1350 2450
Wire Wire Line
	1350 2350 2050 2350
Wire Wire Line
	1700 2800 1700 2850
Wire Wire Line
	2050 2650 2050 2700
$Comp
L power:GND #PWR016
U 1 1
P 1700 2850
F 0 "#PWR016" H 1700 2600 50  0001 C CNN
F 1 "GND" H 1705 2677 50  0000 C CNN
F 2 "" H 1700 2850 50  0001 C CNN
F 3 "" H 1700 2850 50  0001 C CNN
	1    1700 2850
	1    0    0    -1  
$EndComp
$Comp
L power:GND #PWR017
U 1 1
P 2050 2700
F 0 "#PWR017" H 2050 2450 50  0001 C CNN
F 1 "GND" H 2055 2527 50  0000 C CNN
F 2 "" H 2050 2700 50  0001 C CNN
F 3 "" H 2050 2700 50  0001 C CNN
	1    2050 2700
	1    0    0    -1  
$EndComp
$Comp
L MiniControl-rescue:Molex_Mini-Lock_12_Pin-My_Connectors J1
U 1 1
P 1150 2000
F 0 "J1" H 1207 2817 50  0000 C CNN
F 1 "Molex_Mini-Lock_12_Pin" H 1207 2726 50  0000 C CNN
F 2 "Molex:Molex_Mini-Lock_0534261210_1x12_P2.50mm_Horizontal" H 1200 2000 50  0001 C CNN
F 3 "" H 1200 2000 50  0001 C CNN
F 4 "0534261210" H 1150 2000 50  0001 C CNN "Part #"
	1    1150 2000
	1    0    0    -1  
$EndComp
$Comp
L power:GND #PWR018
U 1 1
P 2450 2300
F 0 "#PWR018" H 2450 2050 50  0001 C CNN
F 1 "GND" H 2455 2127 50  0000 C CNN
F 2 "" H 2450 2300 50  0001 C CNN
F 3 "" H 2450 2300 50  0001 C CNN
	1    2450 2300
	1    0    0    -1  
$EndComp
Wire Wire Line
	2450 2300 2450 2250
$Comp
L Mechanical:MountingHole H2
U 1 1
P 1000 6850
F 0 "H2" H 1100 6896 50  0000 L CNN
F 1 "MountingHole" H 1100 6805 50  0000 L CNN
F 2 "MountingHole:MountingHole_3.2mm_M3" H 1000 6850 50  0001 C CNN
F 3 "~" H 1000 6850 50  0001 C CNN
	1    1000 6850
	1    0    0    -1  
$EndComp
$Comp
L Mechanical:MountingHole H1
U 1 1
P 1000 6650
F 0 "H1" H 1100 6696 50  0000 L CNN
F 1 "MountingHole" H 1100 6605 50  0000 L CNN
F 2 "MountingHole:MountingHole_3.2mm_M3" H 1000 6650 50  0001 C CNN
F 3 "~" H 1000 6650 50  0001 C CNN
	1    1000 6650
	1    0    0    -1  
$EndComp
$Comp
L Mechanical:MountingHole H4
U 1 1
P 1000 7250
F 0 "H4" H 1100 7296 50  0000 L CNN
F 1 "MountingHole" H 1100 7205 50  0000 L CNN
F 2 "MountingHole:MountingHole_3.2mm_M3" H 1000 7250 50  0001 C CNN
F 3 "~" H 1000 7250 50  0001 C CNN
	1    1000 7250
	1    0    0    -1  
$EndComp
$Comp
L Mechanical:MountingHole H3
U 1 1
P 1000 7050
F 0 "H3" H 1100 7096 50  0000 L CNN
F 1 "MountingHole" H 1100 7005 50  0000 L CNN
F 2 "MountingHole:MountingHole_3.2mm_M3" H 1000 7050 50  0001 C CNN
F 3 "~" H 1000 7050 50  0001 C CNN
	1    1000 7050
	1    0    0    -1  
$EndComp
Wire Wire Line
	1350 2250 2450 2250
Text Label 8600 2450 2    50   ~ 0
Chan_2
Text Label 8600 2350 2    50   ~ 0
Chan_1
Text Label 8600 2550 2    50   ~ 0
Chan_3
Text Label 8600 2250 2    50   ~ 0
Chan_0
Text Label 4950 1150 2    50   ~ 0
+5v
Text Label 4950 1550 2    50   ~ 0
Osc_1_Control
Text Label 2800 1350 0    50   ~ 0
Pitch_Wheel
Connection ~ 3250 1350
Wire Wire Line
	3250 1350 2800 1350
$Comp
L power:GND #PWR05
U 1 1
P 3900 1650
F 0 "#PWR05" H 3900 1400 50  0001 C CNN
F 1 "GND" H 3905 1477 50  0000 C CNN
F 2 "" H 3900 1650 50  0001 C CNN
F 3 "" H 3900 1650 50  0001 C CNN
	1    3900 1650
	1    0    0    -1  
$EndComp
Text Label 4050 700  0    50   ~ 0
+10v
Connection ~ 4300 1800
Wire Wire Line
	4300 1450 4100 1450
Wire Wire Line
	4300 1800 4300 1450
Wire Wire Line
	4300 1800 4300 1850
Wire Wire Line
	3250 1800 3350 1800
Wire Wire Line
	3250 1350 3500 1350
Wire Wire Line
	3250 1800 3250 1350
$Comp
L Device:R_US R1
U 1 1
P 3500 1800
F 0 "R1" V 3600 1750 50  0000 L CNN
F 1 "10k" V 3400 1750 50  0000 L CNN
F 2 "Resistor_THT:R_Axial_DIN0207_L6.3mm_D2.5mm_P10.16mm_Horizontal" V 3540 1790 50  0001 C CNN
F 3 "~" H 3500 1800 50  0001 C CNN
	1    3500 1800
	0    -1   -1   0   
$EndComp
$Comp
L Device:R_US R2
U 1 1
P 4300 2000
F 0 "R2" H 4368 2046 50  0000 L CNN
F 1 "10k" H 4368 1955 50  0000 L CNN
F 2 "Resistor_THT:R_Axial_DIN0207_L6.3mm_D2.5mm_P10.16mm_Horizontal" V 4340 1990 50  0001 C CNN
F 3 "~" H 4300 2000 50  0001 C CNN
	1    4300 2000
	1    0    0    -1  
$EndComp
$Comp
L MiniControl-rescue:LT1637-OpAmps U3
U 1 1
P 3800 1350
F 0 "U3" H 3800 1831 50  0000 C CNN
F 1 "LT1637" H 3800 1740 50  0000 C CNN
F 2 "Package_DIP:DIP-8_W7.62mm_Socket" H 3800 1150 50  0001 C CNN
F 3 "" H 3800 1150 50  0001 C CNN
	1    3800 1350
	-1   0    0    -1  
$EndComp
$Comp
L Device:R_US R3
U 1 1
P 4400 1250
F 0 "R3" V 4500 1200 50  0000 L CNN
F 1 "5k" V 4300 1200 50  0000 L CNN
F 2 "Resistor_THT:R_Axial_DIN0207_L6.3mm_D2.5mm_P10.16mm_Horizontal" V 4440 1240 50  0001 C CNN
F 3 "~" H 4400 1250 50  0001 C CNN
	1    4400 1250
	0    -1   -1   0   
$EndComp
Wire Wire Line
	4250 1250 4100 1250
$Comp
L Device:C C7
U 1 1
P 3400 850
F 0 "C7" H 3515 896 50  0000 L CNN
F 1 "0.1uF" H 3515 805 50  0000 L CNN
F 2 "Capacitor_THT:C_Disc_D5.1mm_W3.2mm_P5.00mm" H 3438 700 50  0001 C CNN
F 3 "~" H 3400 850 50  0001 C CNN
	1    3400 850 
	1    0    0    -1  
$EndComp
Wire Wire Line
	3900 1050 3900 700 
Wire Wire Line
	3900 700  4050 700 
Wire Wire Line
	3400 700  3900 700 
Connection ~ 3900 700 
$Comp
L power:GND #PWR019
U 1 1
P 3400 1000
F 0 "#PWR019" H 3400 750 50  0001 C CNN
F 1 "GND" H 3405 827 50  0000 C CNN
F 2 "" H 3400 1000 50  0001 C CNN
F 3 "" H 3400 1000 50  0001 C CNN
	1    3400 1000
	1    0    0    -1  
$EndComp
Wire Wire Line
	3900 1650 3800 1650
Connection ~ 3900 1650
Wire Wire Line
	3250 2100 3250 1800
Connection ~ 3250 1800
Wire Wire Line
	3750 2100 3750 1800
Wire Wire Line
	3650 1800 3750 1800
Wire Wire Line
	3750 1800 4300 1800
Connection ~ 3750 1800
Wire Wire Line
	3650 2100 3750 2100
Wire Wire Line
	3350 2100 3250 2100
$Comp
L Device:C C14
U 1 1
P 3500 2100
F 0 "C14" V 3650 2050 50  0000 L CNN
F 1 "DNP" V 3750 2050 50  0000 L CNN
F 2 "Capacitor_THT:C_Disc_D5.1mm_W3.2mm_P5.00mm" H 3538 1950 50  0001 C CNN
F 3 "~" H 3500 2100 50  0001 C CNN
	1    3500 2100
	0    1    1    0   
$EndComp
$Comp
L power:GND #PWR06
U 1 1
P 4300 2200
F 0 "#PWR06" H 4300 1950 50  0001 C CNN
F 1 "GND" H 4305 2027 50  0000 C CNN
F 2 "" H 4300 2200 50  0001 C CNN
F 3 "" H 4300 2200 50  0001 C CNN
	1    4300 2200
	1    0    0    -1  
$EndComp
Wire Wire Line
	4300 2200 4300 2150
Wire Wire Line
	4550 1250 5100 1250
Wire Wire Line
	1350 1850 1900 1850
Text Label 1950 1950 2    50   ~ 0
Mod_Wheel_Out
Wire Wire Line
	1350 1950 1950 1950
$Comp
L Amplifier_Operational:TL082 U2
U 2 1
P 1800 5600
F 0 "U2" H 1850 5750 50  0000 C CNN
F 1 "TL082" H 1800 5600 50  0000 C CNN
F 2 "Package_DIP:DIP-8_W7.62mm_Socket" H 1800 5600 50  0001 C CNN
F 3 "http://www.ti.com/lit/ds/symlink/tl081.pdf" H 1800 5600 50  0001 C CNN
	2    1800 5600
	-1   0    0    -1  
$EndComp
Wire Wire Line
	2100 5700 2150 5700
Wire Wire Line
	2150 5700 2150 5850
Wire Wire Line
	2150 5850 1450 5850
Wire Wire Line
	1450 5850 1450 5600
Wire Wire Line
	1450 5600 1500 5600
Text Label 850  5600 0    50   ~ 0
Mod_Wheel_Out
Wire Wire Line
	1450 5600 850  5600
Connection ~ 1450 5600
Wire Wire Line
	2100 5500 2300 5500
Connection ~ 1200 4150
Wire Wire Line
	1200 4150 650  4150
Text Label 650  4150 0    50   ~ 0
Mod_Wheel_In
Connection ~ 1700 3600
Wire Wire Line
	1700 4550 1700 4700
Connection ~ 1700 4700
Wire Wire Line
	2150 4250 2750 4250
Connection ~ 2150 4250
Wire Wire Line
	2150 4600 2150 4250
Wire Wire Line
	1500 4600 2150 4600
Wire Wire Line
	1500 4350 1500 4600
Text Label 1850 3600 0    50   ~ 0
+10v
Wire Wire Line
	1550 4700 1700 4700
Text Label 1550 4700 2    50   ~ 0
-10v
Wire Wire Line
	1700 3600 1850 3600
Wire Wire Line
	1700 5000 1700 5050
$Comp
L power:GND #PWR023
U 1 1
P 1700 5050
F 0 "#PWR023" H 1700 4800 50  0001 C CNN
F 1 "GND" H 1705 4877 50  0000 C CNN
F 2 "" H 1700 5050 50  0001 C CNN
F 3 "" H 1700 5050 50  0001 C CNN
	1    1700 5050
	1    0    0    -1  
$EndComp
Wire Wire Line
	1350 3950 1350 4000
$Comp
L power:GND #PWR04
U 1 1
P 1350 4000
F 0 "#PWR04" H 1350 3750 50  0001 C CNN
F 1 "GND" H 1250 4000 50  0000 C CNN
F 2 "" H 1350 4000 50  0001 C CNN
F 3 "" H 1350 4000 50  0001 C CNN
	1    1350 4000
	1    0    0    -1  
$EndComp
Wire Wire Line
	1350 3600 1350 3650
Wire Wire Line
	1700 3600 1350 3600
Wire Wire Line
	1700 3950 1700 3600
Wire Wire Line
	2300 4350 2300 5500
$Comp
L Device:C C2
U 1 1
P 1350 3800
F 0 "C2" H 1465 3846 50  0000 L CNN
F 1 "0.1uF" H 1465 3755 50  0000 L CNN
F 2 "Capacitor_THT:C_Disc_D5.1mm_W3.2mm_P5.00mm" H 1388 3650 50  0001 C CNN
F 3 "~" H 1350 3800 50  0001 C CNN
	1    1350 3800
	1    0    0    -1  
$EndComp
$Comp
L Device:C C6
U 1 1
P 1700 4850
F 0 "C6" H 1815 4896 50  0000 L CNN
F 1 "0.1uF" H 1815 4805 50  0000 L CNN
F 2 "Capacitor_THT:C_Disc_D5.1mm_W3.2mm_P5.00mm" H 1738 4700 50  0001 C CNN
F 3 "~" H 1700 4850 50  0001 C CNN
	1    1700 4850
	1    0    0    -1  
$EndComp
Wire Wire Line
	1200 4150 1500 4150
Wire Wire Line
	1200 4200 1200 4150
Wire Wire Line
	1200 4500 1200 4550
$Comp
L power:GND #PWR01
U 1 1
P 1200 4550
F 0 "#PWR01" H 1200 4300 50  0001 C CNN
F 1 "GND" H 1205 4377 50  0000 C CNN
F 2 "" H 1200 4550 50  0001 C CNN
F 3 "" H 1200 4550 50  0001 C CNN
	1    1200 4550
	1    0    0    -1  
$EndComp
$Comp
L Device:R_US R16
U 1 1
P 1200 4350
F 0 "R16" H 1268 4396 50  0000 L CNN
F 1 "1k" H 1268 4305 50  0000 L CNN
F 2 "Resistor_THT:R_Axial_DIN0207_L6.3mm_D2.5mm_P10.16mm_Horizontal" V 1240 4340 50  0001 C CNN
F 3 "~" H 1200 4350 50  0001 C CNN
	1    1200 4350
	1    0    0    -1  
$EndComp
Wire Wire Line
	2300 4350 2750 4350
Wire Wire Line
	2100 4250 2150 4250
Wire Wire Line
	2650 4450 2750 4450
Wire Wire Line
	2650 4450 2650 4500
$Comp
L power:GND #PWR024
U 1 1
P 2650 4500
F 0 "#PWR024" H 2650 4250 50  0001 C CNN
F 1 "GND" H 2655 4327 50  0000 C CNN
F 2 "" H 2650 4500 50  0001 C CNN
F 3 "" H 2650 4500 50  0001 C CNN
	1    2650 4500
	1    0    0    -1  
$EndComp
Text Label 2600 3800 2    50   ~ 0
+10v
Wire Wire Line
	2100 3800 2600 3800
Wire Wire Line
	4050 4650 3950 4650
Wire Wire Line
	4050 4750 4050 4650
Wire Wire Line
	4250 4750 4050 4750
Wire Wire Line
	3750 4450 4250 4450
Wire Wire Line
	2600 4100 2100 4100
Wire Wire Line
	2600 4050 2600 4100
Wire Wire Line
	2600 3800 2600 3950
$Comp
L Device:C C5
U 1 1
P 4250 4600
F 0 "C5" H 4365 4646 50  0000 L CNN
F 1 "0.1uF" H 4365 4555 50  0000 L CNN
F 2 "Capacitor_THT:C_Disc_D5.1mm_W3.2mm_P5.00mm" H 4288 4450 50  0001 C CNN
F 3 "~" H 4250 4600 50  0001 C CNN
	1    4250 4600
	1    0    0    -1  
$EndComp
$Comp
L Device:C C1
U 1 1
P 2100 3950
F 0 "C1" H 2215 3996 50  0000 L CNN
F 1 "0.1uF" H 2215 3905 50  0000 L CNN
F 2 "Capacitor_THT:C_Disc_D5.1mm_W3.2mm_P5.00mm" H 2138 3800 50  0001 C CNN
F 3 "~" H 2100 3950 50  0001 C CNN
	1    2100 3950
	1    0    0    -1  
$EndComp
Wire Wire Line
	3750 3850 3950 3850
Text Label 3950 3850 0    50   ~ 0
WLAT
Wire Wire Line
	3750 3750 3950 3750
Text Label 3950 4000 0    50   ~ 0
SDO
Text Label 2600 4100 2    50   ~ 0
-10v
Text Label 3950 3750 0    50   ~ 0
+5v
Text Label 3950 4200 0    50   ~ 0
CS_2
Text Label 3950 4100 0    50   ~ 0
SDI
Text Label 3950 4300 0    50   ~ 0
SCK
Text Label 3950 4450 0    50   ~ 0
+5v
$Comp
L power:GND #PWR03
U 1 1
P 3950 4700
F 0 "#PWR03" H 3950 4450 50  0001 C CNN
F 1 "GND" H 3955 4527 50  0000 C CNN
F 2 "" H 3950 4700 50  0001 C CNN
F 3 "" H 3950 4700 50  0001 C CNN
	1    3950 4700
	1    0    0    -1  
$EndComp
Connection ~ 3950 4650
Wire Wire Line
	3950 4650 3950 4700
Wire Wire Line
	3950 4650 3950 4550
Wire Wire Line
	3750 4650 3950 4650
Wire Wire Line
	3750 4550 3950 4550
Wire Wire Line
	3750 4300 3950 4300
Wire Wire Line
	3750 4200 3950 4200
Wire Wire Line
	3750 4100 3950 4100
Wire Wire Line
	3750 4000 3950 4000
Wire Wire Line
	2750 4050 2600 4050
Wire Wire Line
	2750 3950 2600 3950
$Comp
L MiniControl-rescue:MCP41HV51-502E-Digipots U1
U 1 1
P 3250 4150
F 0 "U1" H 3250 4917 50  0000 C CNN
F 1 "MCP41HV51-502E" H 3250 4826 50  0000 C CNN
F 2 "Package_SO:TSSOP-14_4.4x5mm_P0.65mm" H 3250 4400 50  0001 C CNN
F 3 "" H 3250 4400 50  0001 C CNN
	1    3250 4150
	1    0    0    -1  
$EndComp
$Comp
L Amplifier_Operational:TL082 U2
U 3 1
P 1800 4250
F 0 "U2" H 1800 3950 50  0001 L CNN
F 1 "TL082" H 1800 4000 50  0001 L CNN
F 2 "Package_DIP:DIP-8_W7.62mm_Socket" H 1800 4250 50  0001 C CNN
F 3 "http://www.ti.com/lit/ds/symlink/tl081.pdf" H 1800 4250 50  0001 C CNN
	3    1800 4250
	1    0    0    -1  
$EndComp
$Comp
L Amplifier_Operational:TL082 U2
U 1 1
P 1800 4250
F 0 "U2" H 1850 4400 50  0000 C CNN
F 1 "TL082" H 1800 4250 50  0000 C CNN
F 2 "Package_DIP:DIP-8_W7.62mm_Socket" H 1800 4250 50  0001 C CNN
F 3 "http://www.ti.com/lit/ds/symlink/tl081.pdf" H 1800 4250 50  0001 C CNN
	1    1800 4250
	1    0    0    -1  
$EndComp
$Comp
L Device:R_US R17
U 1 1
P 3500 6700
F 0 "R17" H 3568 6746 50  0000 L CNN
F 1 "DNP" H 3568 6655 50  0000 L CNN
F 2 "Resistor_THT:R_Axial_DIN0207_L6.3mm_D2.5mm_P10.16mm_Horizontal" V 3540 6690 50  0001 C CNN
F 3 "~" H 3500 6700 50  0001 C CNN
	1    3500 6700
	1    0    0    -1  
$EndComp
Wire Wire Line
	3500 6450 2950 6450
Wire Wire Line
	4100 7050 3500 7050
Wire Wire Line
	3500 7050 3500 6850
Connection ~ 4100 7050
Wire Wire Line
	4100 7050 4100 7000
Wire Wire Line
	3800 6100 4100 6100
Wire Wire Line
	3500 6300 3500 6450
Connection ~ 3500 6450
Wire Wire Line
	3500 6450 3500 6550
Wire Wire Line
	6950 2950 7250 2950
Wire Wire Line
	7250 2850 6950 2850
Wire Wire Line
	7250 2750 6950 2750
Wire Wire Line
	7250 2550 6950 2550
Wire Wire Line
	7250 2450 6950 2450
Wire Wire Line
	7250 2350 6950 2350
Wire Wire Line
	7250 1950 6950 1950
Wire Wire Line
	7250 1850 6950 1850
Wire Wire Line
	6850 1650 7250 1650
$Comp
L MiniControl-rescue:Arduino_Nano_v3.x-MCU_Module A1
U 1 1
P 7750 2250
F 0 "A1" H 7400 1250 50  0000 C CNN
F 1 "Arduino_Nano_v3.x" H 7750 3550 50  0000 C CNN
F 2 "Module:Arduino_Nano" H 7900 1300 50  0001 L CNN
F 3 "http://www.mouser.com/pdfdocs/Gravitech_Arduino_Nano3_0.pdf" H 7750 1250 50  0001 C CNN
	1    7750 2250
	1    0    0    -1  
$EndComp
Text Notes 5700 3650 0    50   ~ 0
U5 is optional if you don't want\nto use paraphonic mode
$EndSCHEMATC
